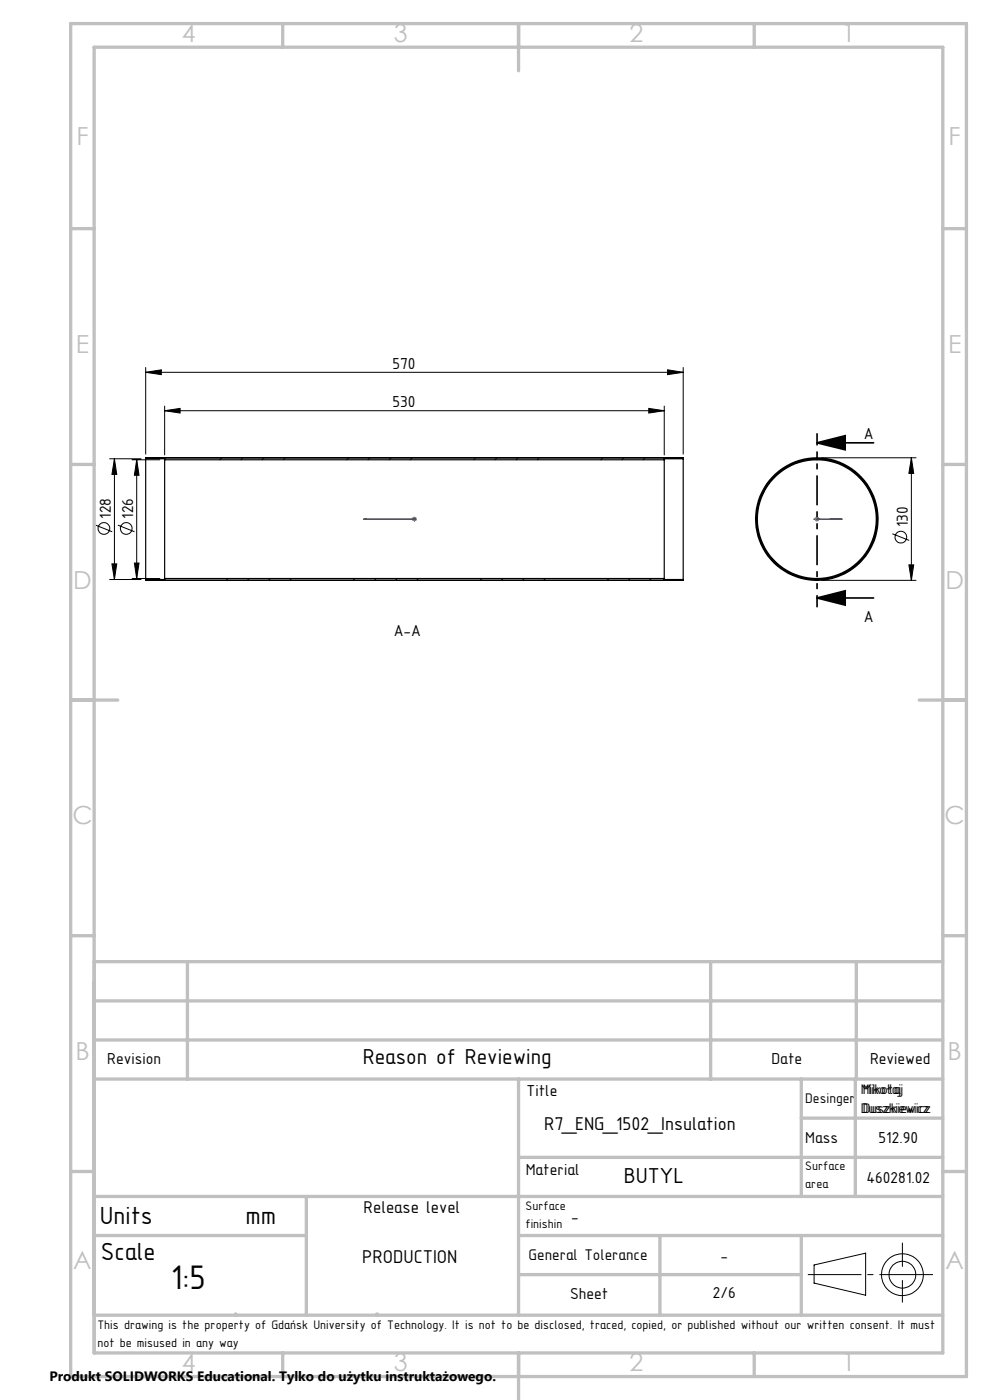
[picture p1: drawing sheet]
<svg xmlns="http://www.w3.org/2000/svg" width="210mm" height="297mm" viewBox="0 0 210 297" stroke-linecap="round" stroke-linejoin="round" font-family="sans-serif">
<g fill="none" stroke="#000" stroke-width=".25">
<path d="M30.9 97.3v25.6M30.9 97.3v-.2h114v.2M30.9 97.3h4v.2M34.9 97.5v25.2M34.9 97.5h106M140.9 97.5v25.2M144.9 97.3v25.6M144.9 97.3h-4v.2M30.9 122.9v.2h114v-.2M34.9 122.7v.2h-4M34.9 122.7h106M140.9 122.7v.2h4"/>
<circle cx="173.3" cy="110.1" r="13"/>
<circle cx="173.3" cy="110.1" r="12.6"/>
<circle cx="173.3" cy="110.1" r="12.8"/>
</g>
<g fill="none" stroke="#000" stroke-width=".21">
<path d="M30.9 79l3.3-.5v1zM30.9 78v18.3M30.9 79h114M141.6 78.5l3.3 .5-3.3 .5zM144.9 78v18.3M23.2 97.3h6.7M24.3 97.3l.5 3.3h-1.1zM24.3 97.3v25.6M28 97.5h5.9M29 97.5l.5 3.3h-1zM29 97.5v25.2M33.5 97.1l-.1 .2"/>
<path d="M34.9 87.1l3.3-.5v1zM34.9 86.1v10.4M34.9 87.1h106M47 97.1l-.4 .4M51.5 97.1l-.4 .4M56 97.1l-.4 .4M60.5 97.1l-.4 .4M74 97.1l-.4 .4M78.5 97.1l-.4 .4M82.9 97.1l-.3 .4M87.5 97.1l-.5 .4M100.9 97.1l-.4 .4"/>
<path d="M105.4 97.1l-.4 .4M109.9 97.1l-.4 .4M114.4 97.1l-.4 .4M127.8 97.1l-.3 .4M132.3 97.1l-.4 .4M136.8 97.1l-.4 .4M137.6 86.6l3.3 .5-3.3 .5zM140.9 86.1v10.4M141.3 97.1l-.2 .2M174.3 97.1h20M193.3 97.1l.5 3.3h-1zM193.3 97.1v26"/>
<path d="M20.3 111.4l3.5 1.4M23.7 119.6h1.1l-.5 3.3zM25 111.4l3.5 1.4M28.5 119.4h1l-.5 3.3zM189.3 113.2l3.6 1.4M192.8 119.8h1l-.5 3.3zM23.2 122.9h6.7M28 122.7h5.9M34.7 122.9l-.2 .2M48.4 122.7l-.4 .4M52.8 122.7l-.3 .4M57.4 122.7l-.5 .4"/>
<path d="M61.8 122.7l-.3 .4M75.3 122.7l-.4 .4M79.8 122.7l-.4 .4M84.3 122.7l-.4 .4M88.8 122.7l-.4 .4M102.2 122.7l-.4 .4M106.8 122.7l-.5 .4M111.2 122.7l-.4 .4M115.7 122.7l-.4 .4M129.2 122.7l-.4 .4M133.7 122.7l-.4 .4M138.2 122.7l-.4 .4"/>
<path d="M142.5 122.9l-.2 .2M174.3 123.1h20M20 197v90h180v-90M20 204h180M20 279h180M172.7 268.4l10.9-2.6v9l-10.9-2.6zM191.4 263.7v5M191.4 271.6v4.7"/>
<circle cx="22.1" cy="112.1" r="1.24"/>
<circle cx="26.8" cy="112.1" r="1.24"/>
<circle cx="191.1" cy="114" r="1.25"/>
<circle cx="191.4" cy="270.4" r="2.84"/>
<circle cx="191.4" cy="270.4" r="4.4"/>
</g>
<path d="M173.3 93.9h12M173.3 93.9l6-1.5v3zM173.3 126.9h12M173.3 126.9l6-1.6v3.1z" fill="none" stroke="#000" stroke-width=".35"/>
<path d="M77.2 110.1h.5h-.5M77.2 110.1h10.7M87.8 110.1h.3zM87.9 110.1h.1M172.6 110.1h1.4zM173.1 110.1h.3zM173.3 110.1h.1M173.3 110.1h5.3M178.6 110.1h-.5h.5M178.6 110.1h-2.6h2.6" fill="none" stroke="#00f" stroke-width=".21"/>
<path d="M87.4 110.1h1M87.6 109.8l.7 .7M87.9 109.6v1M88.3 109.8l-.7 .7M172.8 110.1h1M172.9 109.8l.7 .7M173.3 109.6v1M173.6 109.8l-.7 .7" fill="none" stroke="#808080" stroke-width=".21"/>
<path d="M173.3 91.9v36.9" fill="none" stroke="#000" stroke-width=".35" stroke-dasharray="6.3 1.3 1.3 1.3 1.3 1.3" stroke-dashoffset="3.8" stroke-linecap="butt"/>
<path d="M171.4 270.4h26.5" fill="none" stroke="#000" stroke-width=".21" stroke-dasharray="15.2 1.3 1.3 1.3" stroke-dashoffset="3.9" stroke-linecap="butt"/>
<g fill="none" stroke="#c0c0c0" stroke-width=".7">
<path d="M15 5h190v287h-190zM20 10h180v277h-180zM60 5v5M110 5v10M160 5v5M15 48.5h5M200 48.5h5M15 98.5h5M200 98.5h5M15 148.5h10M195 148.5h10M15 198.5h5"/>
<path d="M200 198.5h5M20 204h180M20 212.3h180M39.8 204v24.9M150.7 204v24.9M181.6 204v24.9M20 228.9h180M20 220.6h180M110 228.9v50.1M170 228.9v24.9M170 237.2h30M181.4 228.9v24.9"/>
<path d="M15 248.5h5M20 253.8h180M65 253.8v25.2M110 245.5h90M200 248.5h5M20 279h180M20 262.1h45M50 278.7v.3M80 278.7v.3M110 262.1h90M110 270.4h60M140 262.1v16.9"/>
<path d="M170 262.1v16.9M60 287v5M110 287v10M160 287v5"/>
</g>
<path d="M173.3 93.9l6-1.5v3zM173.3 126.9l6-1.6v3.1z" fill="#000"/>
<g fill="#00f">
<path d="M178.1 110.1h.5zM173.1 110.1h.3z"/>
<path d="M176 110.1h2.6zM172.6 110.1h1.4zM87.8 110.1h.3zM77.2 110.1h.5zM87.8 110.1h.3zM77.2 110.1h.5z"/>
</g>
<g fill="#000">
<path d="M30.9 79l3.3-.5v1zM141.6 78.5l3.3 .5-3.3 .5zM34.9 87.1l3.3-.5v1zM137.6 86.6l3.3 .5-3.3 .5z"/>
<path d="M193.3 97.1l.5 3.3h-1zM192.8 119.8h1l-.5 3.3zM24.3 97.3l.5 3.3h-1.1zM23.7 119.6h1.1l-.5 3.3zM29 97.5l.5 3.3h-1zM28.5 119.4h1l-.5 3.3z"/>
</g>
<text font-size="7.8" x="36.2" y="273.4">1:5</text>
<g font-size="5.6">
<text x="21.2" y="259.6">Units</text>
<text x="52.1" y="259.6">mm</text>
<text x="21.4" y="267.2">Scale</text>
</g>
<g font-size="5.3" fill="#c0c0c0">
<text x="38.5" y="8.9">4</text>
<text x="83.5" y="8.9">3</text>
<text x="133.6" y="8.9">2</text>
<text x="178.6" y="8.9">1</text>
<text x="16.2" y="30.7">F</text>
<text x="201.2" y="30.7">F</text>
<text x="16.1" y="74.9">E</text>
<text x="201.1" y="74.9">E</text>
<text x="15.5" y="124.9">D</text>
<text x="200.5" y="124.9">D</text>
<text x="15.4" y="174.9">C</text>
<text x="200.4" y="174.9">C</text>
<text x="16" y="224.9">B</text>
<text x="201" y="224.9">B</text>
<text x="15.5" y="269.2">A</text>
<text x="200.5" y="269.2">A</text>
<text x="38.5" y="290.9">4</text>
<text x="83.5" y="290.9">3</text>
<text x="133.6" y="290.9">2</text>
<text x="178.6" y="290.9">1</text>
</g>
<g font-size="4.9">
<text x="76.9" y="225.7">Reason of Reviewing</text>
<text x="132.3" y="251">BUTYL</text>
</g>
<g font-size="4.2">
<text x="115.4" y="239.7">R7_ENG_1502_Insulation</text>
<text x="76.9" y="268">PRODUCTION</text>
</g>
<text font-size="3.9" x="77.1" y="257.4">Release level</text>
<g font-size="3.6">
<text x="83.3" y="78.2">570</text>
<text x="83.3" y="86.4">530</text>
<text x="183.2" y="93.2">A</text>
<text x="23.5" y="110" transform="rotate(-90 23.5 110)">128</text>
<text x="28.3" y="110" transform="rotate(-90 28.3 110)">126</text>
<text x="192.6" y="111.9" transform="rotate(-90 192.6 111.9)">130</text>
<text x="183.2" y="132">A</text>
<text x="83.5" y="135">A-A</text>
<text x="22.8" y="225.6">Revision</text>
<text x="163.7" y="225.6">Date</text>
<text x="184.6" y="225.6">Reviewed</text>
<text x="111.7" y="232.6">Title</text>
<text x="170.8" y="242.4">Mass</text>
<text x="186.4" y="242.4">512.90</text>
<text x="111.5" y="249.3">Material</text>
<text x="183.8" y="250.9">460281.02</text>
<text x="121.2" y="259.2">-</text>
<text x="152.8" y="267.4">-</text>
<text x="120.9" y="275.5">Sheet</text>
<text x="151.2" y="275.3">2/6</text>
</g>
<text font-size="3.5" x="112.1" y="267.4">General Tolerance</text>
<g font-size="3.2">
<text x="170.8" y="234">Desinger</text>
<text x="182.6" y="232">Mikołaj</text>
<text x="183" y="232">Mikołaj</text>
<text x="182.6" y="236.2">Duszkiewicz</text>
<text x="183" y="236.2">Duszkiewicz</text>
</g>
<text font-size="2.9" x="10.5" y="292.9">Produkt SOLIDWORKS Educational. Tylko do użytku instruktażowego.</text>
<g font-size="2.8">
<text x="170.8" y="248.3">Surface</text>
<text x="111.5" y="256.7">Surface</text>
<text x="170.8" y="252.1">area</text>
<text x="111.5" y="260.5">finishin</text>
<text x="20.7" y="281.9">This drawing is the property of Gdańsk University of Technology. It is not to be disclosed, traced, copied, or published without our written consent. It must</text>
<text x="20.7" y="285.7">not be misused in any way</text>
</g>
</svg>
